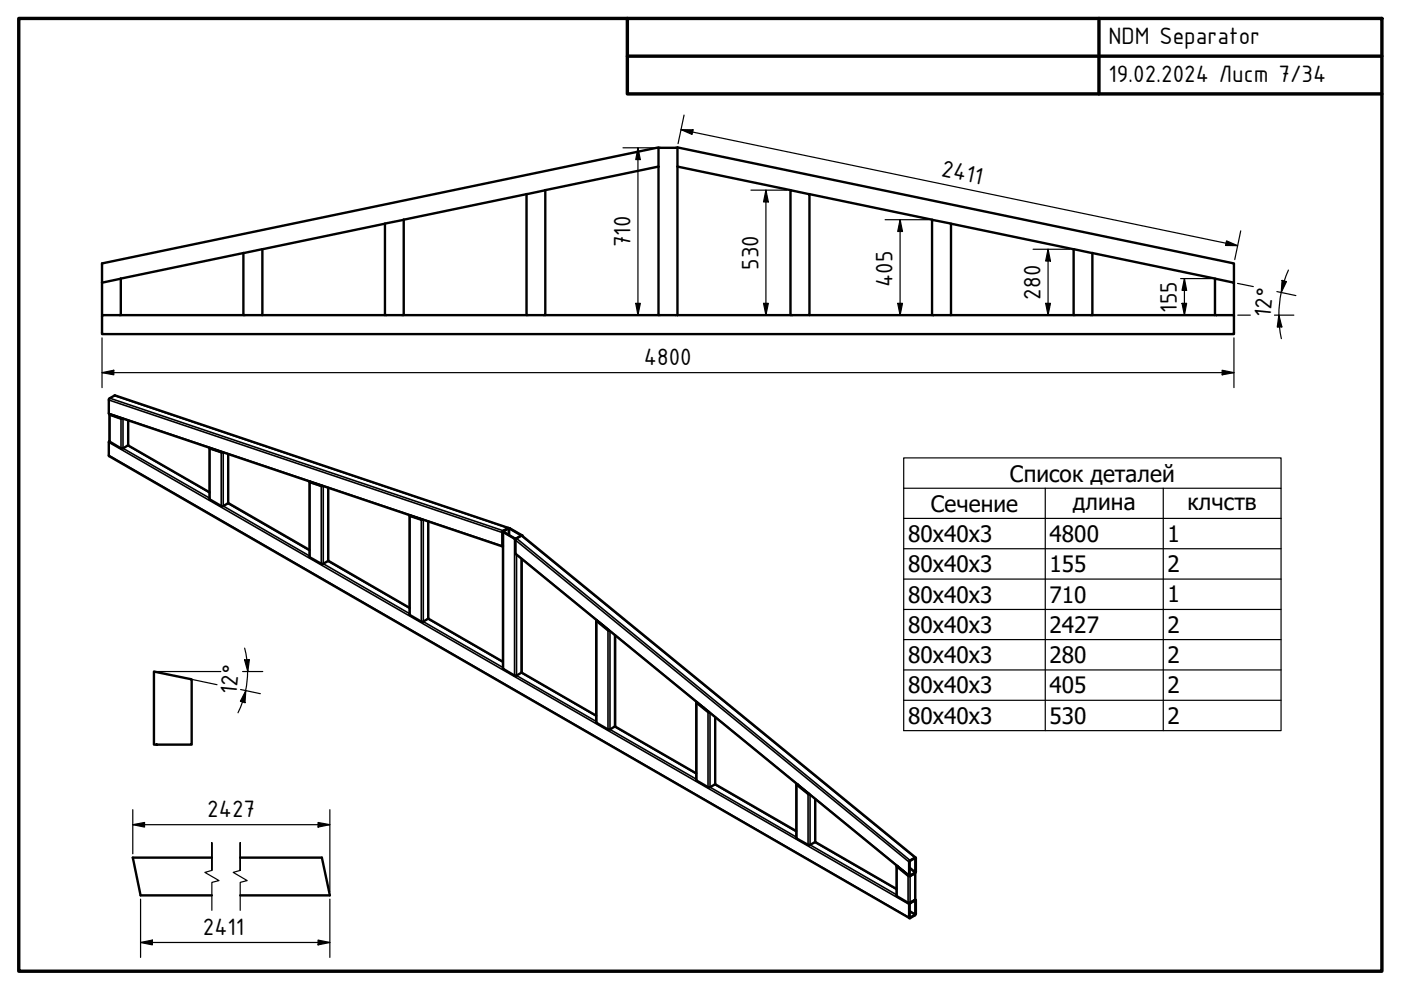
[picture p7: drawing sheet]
<svg xmlns="http://www.w3.org/2000/svg" width="297mm" height="210mm" viewBox="0 0 297 210" stroke-linecap="round" stroke-linejoin="round" font-family="sans-serif">
<!-- layer: Visible (ISO) -->
<g fill="none" stroke="#000" stroke-width=".51">
<path d="M139.6 35.3v31.5h28M139.6 35.3v-4l-118 24.6v4M139.6 31.3h4M139.6 35.3l-24 5M143.6 35.3v-4l118 24.6v4M143.6 35.3v31.5M143.6 35.3l24 5M25.6 59.1l-4 .8M25.6 59.1v7.7h-4v-6.9M51.6 53.7l-26 5.4M55.6 52.8l-4 .9M55.6 52.8v14h-4v-13.1"/>
<path d="M81.6 47.4l-26 5.4M85.6 46.6l-4 .8M85.6 46.6v20.2h-4v-19.4M111.6 41.2l-26 5.4M115.6 40.3l-4 .9M115.6 40.3v26.5h-4v-25.6M167.6 40.3l4 .9v25.6h-4zM171.6 41.2l26 5.4M197.6 46.6l4 .8v19.4h-4zM201.6 47.4l26 5.4M227.6 52.8l4 .9M227.6 52.8v14h4v-13.1"/>
<path d="M231.6 53.7l26 5.4M257.6 59.1l4 .8v6.9h-4zM21.6 66.8v4h240v-4M25.6 66.8h26M55.6 66.8h26M85.6 66.8h26M115.6 66.8h24M171.6 66.8h26M201.6 66.8h26M231.6 66.8h26M23.2 93.5l-.1 .2v3l169.7 98M23.2 87.8l2.5 1 .3-.1"/>
<path d="M23.2 87.9v5.7l2.6 1.5 1.4-.7v-5.2M23.3 87.9l2.6 .8M27.1 94.4l17.3 10M44.5 95l2.6 .9M47.2 95.9h-.3l-2.5-.9v10.8l2.5 1.5h.3l1.2-.6v-10.4M48.4 106.7l17.2 9.9M65.6 102.1l.1 .1 2.8 .9M65.6 102.2v15.9l2.7 1.5 1.3-.7v-15.5M65.7 102.1l2.6 .9M69.6 118.9l17.2 10M86.8 109.3v21.1l2.6 1.4h.3l1.1-.6v-20.6M86.9 109.2v.2l2.8 .8"/>
<path d="M87 109.3l2.5 .9M106.6 112.7v29.1l2.6 1.5 1.4-.7v-24.1M106.6 112.7v3.1M106.8 112.7l1-.6h.2l2.4 1.5-1.2 .6zM107.8 111.9l-83.4-28.1-1.3 .9v3.1l83.5 28.1M107.9 112l-.2-.1-1.2 .9v3l.1 .1M110.6 113.6l-2.5-1.6h-.4l-1.1 .7 .1 .1 2.4 1.4 .3 .1M90.8 131.2l15.8 9.1M126.4 131.5v21.7l2.6 1.5 1.4-.8v-19.2M126.4 131.5l.1 .2 2.4 2h.3M126.6 131.6l2.5 2M32.6 142.4l8 1.6v13.9h-8z"/>
<path d="M110.6 142.6l15.8 9.1M130.4 154l17.2 10M147.6 148.9v16.5l2.6 1.5h.3l1.1-.7v-14.1M147.7 148.8v.2l2.7 2.1M147.8 148.9l2.5 2.1M151.6 166.3l17.2 9.9M168.8 166.2v11.4l2.7 1.6 1.3-.7v-9.1M168.9 166.2v.2l2.5 2h.2M169 166.3l2.4 2M171.4 168.3h.1M172.8 178.5l17.3 10M44.9 181.8h-16.7l1.6 8h15.1"/>
<path d="M50.9 181.8h17.3l1.7 8h-19M190.1 183.5l2.4 2.2 .4 .1M190.1 183.6v6.4l2.4 1.4h.5M190.2 183.6l2.5 2M192.9 191.6l1.2-.7v3l-1.1 .6zM192.9 182.5l1.2-.7 .1 .1v2.9l-.2 .4-1.1 .6-.2-.2v-2.8zM193 182.5l1.1-.5v3l-1.2 .6zM194 190.8l.2 .1v2.9l-.2 .3-1.1 .6-.2-.2v-2.8l.3-.3M194 190.8l-1 .6M194 190.8h.1M194.1 185.1l-.1 5.7M194.1 181.8l-83.4-68.2-1.3 .6-.1 .3v3l83.5 68.2"/>
</g>
<!-- layer: Visible Narrow (ISO) -->
<g fill="none" stroke="#000" stroke-width=".34">
<path d="M23.1 93.8l169.6 97.9M23.1 96.5l169.6 98M23.1 84.8l83.4 28.1M23.1 87.6l83.4 28.2M23.3 84.4l83.4 28.1M23.3 87.9v5.8M23.4 87.9h.1M24.3 83.9l83.4 28M24.4 88.2h.1M24.6 88.3h.1M25.7 88.8v6.3M26.1 88.8v6.3l18.3 10.5"/>
<path d="M27.1 89.1v5.4l17.3 10M44.5 95.1v10.8M44.6 95v.1M45.6 95.3v.1M46.9 95.9v11.4M47.3 95.9v11.4l18.3 10.6M48.3 96.3v10.4l17.3 10M65.7 102.2v16M65.8 102.2h.1M67 102.5v.1M68.1 103.1v16.4M68.5 103.1v16.4l18.3 10.6"/>
<path d="M69.5 103.4v15.6l17.3 10M86.9 109.4v21M88 109.6v.1M88.2 109.7h.1M89.3 110.2v21.6M89.7 110.2v21.6l16.9 9.7M90.7 110.5v20.7l15.9 9.2M106.6 114.8h.1M106.6 115.7h.1M106.6 114.6h.1M106.7 112.8v29M106.8 112.7v.1"/>
<path d="M107.8 112.1v1.2M108 112.1v1.4M109.1 114.2v29M109.3 114.5l83.4 68.3M109.3 117.4l83.4 68.2M109.5 117.6v25.6l16.9 9.8M109.5 114.1l83.5 68.3M110.4 113.5v.1M110.5 118.5v24.1l15.9 9.2M110.5 113.6l83.5 68.2M126.5 131.7v21.6M126.6 131.6h.1"/>
<path d="M128.9 133.7v21M129.3 133.8v20.9l18.3 10.5M130.3 134.6v19.5l17.3 10M147.7 149v16.5M147.8 148.9v.1M148.8 149.7v.1M150.1 151v15.9M150.5 151.2v15.7l18.3 10.6M151.6 152v14.3l17.2 10M168.9 166.4v11.4M170 167.1h.1M170.2 167.3h.1"/>
<path d="M171.3 168.3v10.8M171.7 168.5v10.6l18.4 10.6M172.8 169.3v9.3l17.3 10M190.2 183.7v6.3M192.5 185.7v5.7M192.9 193.1l1.2 .7M192.9 193.4l1.1 .5M192.9 194.5h.1M192.9 185.5l.1 .1M192.9 184.2l1.1 .9M192.9 183.9l1.2 .9M193 185.7v5.7"/>
<path d="M194 190.9l.1 .1M194 182h.1M194 185.2v5.6"/>
</g>
<!-- layer: Visible (ISO) -->
<circle cx="110.6" cy="113.6" r=".25" fill="#000"/>
<!-- layer: Visible Narrow (ISO) -->
<g fill="#000">
<circle cx="45.8" cy="95.4" r=".17"/>
<circle cx="66.8" cy="102.5" r=".17"/>
<circle cx="87" cy="109.3" r=".17"/>
<circle cx="127.6" cy="132.4" r=".17"/>
<circle cx="127.8" cy="132.6" r=".17"/>
<circle cx="149" cy="150" r=".17"/>
<circle cx="169" cy="166.3" r=".17"/>
<circle cx="190.2" cy="183.7" r=".17"/>
<circle cx="191.2" cy="184.5" r=".17"/>
<circle cx="191.4" cy="184.6" r=".17"/>
</g>
<!-- layer: Break Line (ISO) -->
<path d="M44.9 184.5v-5.8v5.8l-1.5 .5 3 1.7-1.5 .4v5.9M50.9 184.5v-5.8v5.8l-1.5 .5 3 1.7-1.5 .4v5.9" fill="none" stroke="#000" stroke-width=".25"/>
<!-- layer: Symbol (ISO) -->
<path d="M191.6 103.5v-6.4h80v6.4M191.6 103.5h80v6.4M191.6 103.5v51.4h80v-45M191.6 109.9h80M191.6 116.3h80M221.6 103.5v51.4M246.6 103.5v51.4M191.6 122.8h80M191.6 129.2h80M191.6 135.6h80M191.6 142h80M191.6 148.5h80" fill="none" stroke="#000" stroke-width=".25"/>
<!-- layer: Border (ISO) -->
<path d="M4 3.9h289v202h-289zM133 3.9v16h160M133 11.9h160M233 3.9v16" fill="none" stroke="#000" stroke-width=".72"/>
<!-- layer: Sketch Geometry (ISO) -->
<path d="M32.6 142.4h14.2" fill="none" stroke="#000" stroke-width=".25"/>
<!-- layer: Dimension (ISO) -->
<g fill="none" stroke="#000" stroke-width=".25">
<path d="M132.1 31.3h7M135.3 31.3l.5 2.5h-1zM135.3 31.3v35.5M144.4 27.5h2.5l-.2 1zM144.4 27.5l118 24.6M145 24.4l-1.2 6.1M159.2 40.3h7.6M162.4 40.3l.5 2.5h-1zM162.4 40.3v26.5M187.7 46.6h9.1M190.8 46.6l.5 2.5h-1zM190.8 46.6v20.2"/>
<path d="M219 52.8h7.8M222.2 52.8l.5 2.5h-1zM222.2 52.8v14M250.3 59.1h6.5M251.1 59.1l.5 2.5h-1zM251.1 59.1v7.7M260.1 51.1l2.3 1-2.6-.1zM263.1 49l-1.3 6M271.8 59.5l1 .2-1.1 2.3zM273.2 57.3l-.9 2.3-.7 2.4-.4 2.8-.1 2 .2 2.5 .4 2.5M21.6 79l2.5-.5v1zM21.6 79h240"/>
<path d="M21.6 71.6v10.6M134.8 64.3h1l-.5 2.5zM159.2 66.8h7.6M161.9 64.3h1l-.5 2.5zM187.7 66.8h9.1M190.3 64.3h1l-.5 2.5zM219 66.8h7.8M221.7 64.3h1l-.5 2.5zM250.3 66.8h6.5M250.6 64.3h1l-.5 2.5zM259.1 78.5l2.5 .5-2.5 .5zM261.6 71.6v10.6"/>
<path d="M262.4 60.1l3.3 .7M262.4 66.8h2.7M270.2 66.8h4.1M270.7 61.8l4 .9M271.1 66.8l.7 2.5-1 .1zM51.9 139.9l1-.1-.4 2.6zM51.9 137.4l.4 2.5M52.4 139.9l.1 2.5M40.8 144.1l5.2 1.1M51 146.2l4.2 .9M51.4 142.4h4.3M52.1 146.4l-.2 2.6-.9-.3z"/>
<path d="M52.1 146.4l-.7 2.4-.9 2.3M52.5 142.4l-.4 4M28.2 174.9l2.4-.5v1zM28.2 174.9h41.7M28.2 171.7v9.3M67.4 174.4l2.5 .5-2.5 .5zM69.9 171.7v17.3M29.8 199.8l2.5-.5v1zM29.8 199.8h40.1M29.8 190.6v12.4M67.4 199.3l2.5 .5-2.5 .5zM69.9 190.6v12.4"/>
</g>
<g fill="#000">
<path d="M135.3 31.3l.5 2.5h-1zM144.4 27.5h2.5l-.2 1zM162.4 40.3l.5 2.5h-1zM190.8 46.6l.5 2.5h-1zM222.2 52.8l.5 2.5h-1zM260.1 51.1l2.3 1-2.6-.1zM271.8 59.5l1 .2-1.1 2.3zM21.6 79l2.5-.5v1zM134.8 64.3h1l-.5 2.5zM161.9 64.3h1l-.5 2.5zM190.3 64.3h1l-.5 2.5zM221.7 64.3h1l-.5 2.5z"/>
<path d="M250.6 64.3h1l-.5 2.5zM251.1 59.1l.5 2.5h-1zM259.1 78.5l2.5 .5-2.5 .5zM271.1 66.8l.7 2.5-1 .1zM51.9 139.9l1-.1-.4 2.6zM52.1 146.4l-.2 2.6-.9-.3zM28.2 174.9l2.4-.5v1zM67.4 174.4l2.5 .5-2.5 .5zM29.8 199.8l2.5-.5v1zM67.4 199.3l2.5 .5-2.5 .5z"/>
</g>
<g font-size="5.4">
<text x="235" y="9.4">NDM Separator</text>
<text x="235" y="17.4">19.02.2024 Лист 7/34</text>
<text x="199.4" y="37.3" transform="rotate(12 199.4 37.3)">2411</text>
<text x="133.7" y="52.4" transform="rotate(-90 133.7 52.4)">710</text>
<text x="160.8" y="57.2" transform="rotate(-90 160.8 57.2)">530</text>
<text x="189.2" y="60.8" transform="rotate(-90 189.2 60.8)">405</text>
<text x="220.6" y="63.5" transform="rotate(-90 220.6 63.5)">280</text>
<text x="249.5" y="66.3" transform="rotate(-90 249.5 66.3)">155</text>
<text x="269.4" y="67.4" transform="rotate(-84 269.4 67.4)">12°</text>
<text x="136.5" y="77.4">4800</text>
<text x="50.1" y="147.3" transform="rotate(-84 50.1 147.3)">12°</text>
<text x="43.9" y="173.3">2427</text>
<text x="43" y="198.2">2411</text>
</g>
<g font-size="4.8">
<text x="214.1" y="102.2">Список деталей</text>
<text x="197.4" y="108.5">Сечение</text>
<text x="227.5" y="108">длина</text>
<text x="251.8" y="108">клчств</text>
<text x="192.5" y="114.9">80x40x3</text>
<text x="222.5" y="114.9">4800</text>
<text x="247.5" y="114.9">1</text>
<text x="192.5" y="121.3">80x40x3</text>
<text x="222.5" y="121.3">155</text>
<text x="247.5" y="121.3">2</text>
<text x="192.5" y="127.8">80x40x3</text>
<text x="222.5" y="127.8">710</text>
<text x="247.5" y="127.7">1</text>
<text x="192.5" y="134.2">80x40x3</text>
<text x="222.5" y="134.2">2427</text>
<text x="247.5" y="134.2">2</text>
<text x="192.5" y="140.6">80x40x3</text>
<text x="222.5" y="140.6">280</text>
<text x="247.5" y="140.6">2</text>
<text x="192.5" y="147">80x40x3</text>
<text x="222.5" y="147">405</text>
<text x="247.5" y="147">2</text>
<text x="192.5" y="153.5">80x40x3</text>
<text x="222.5" y="153.5">530</text>
<text x="247.5" y="153.5">2</text>
</g>
</svg>
